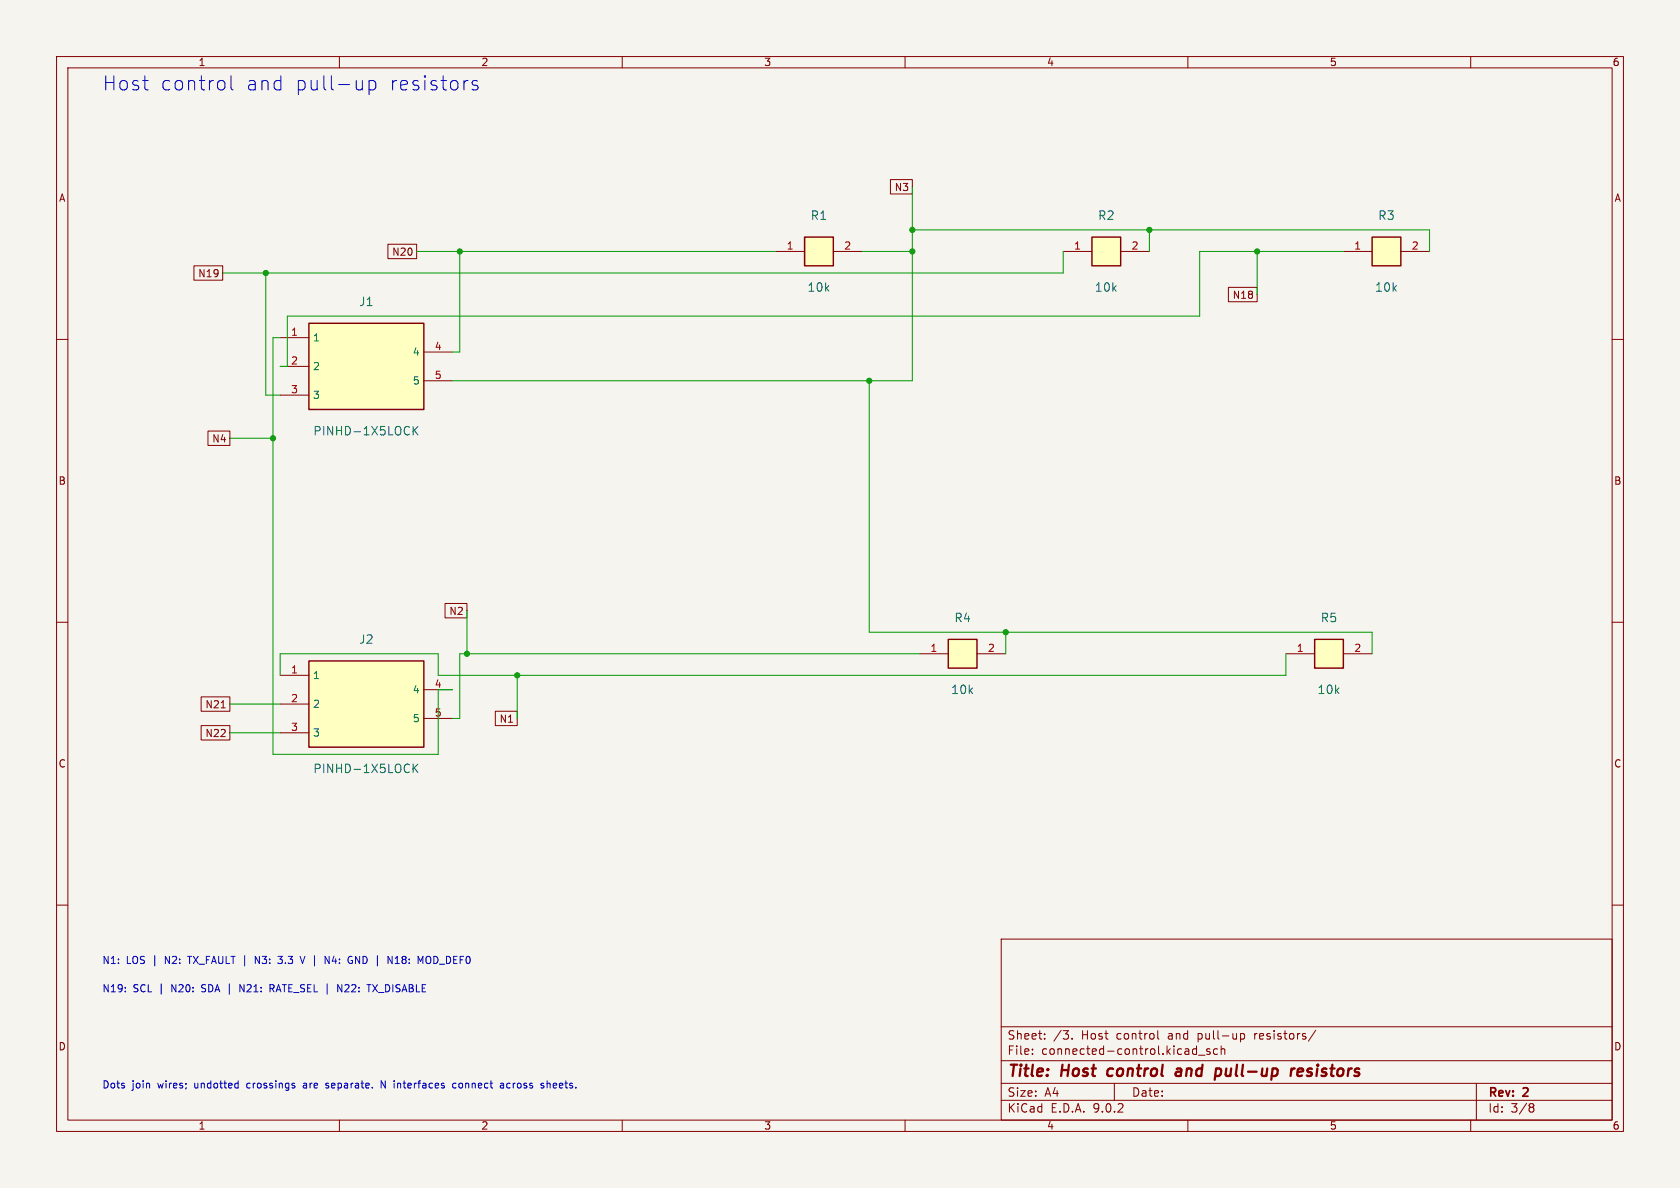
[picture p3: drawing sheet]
(kicad_sch
 (version 20250114)
 (generator "eeschema")
 (generator_version "9.0")
 (paper "A4")
 (title_block
  (title "Host control and pull-up resistors")
  (rev "2"))
 (lib_symbols
  (symbol "Sequential:J1"
   (pin_names
    (offset 0.635)) (exclude_from_sim no) (in_bom yes) (on_board yes)
   (property "Reference" "J1" (at 0 11.43 0) (effects (font (size 1 1))))
   (property "Value" "PINHD-1X5LOCK" (at 0 -11.43 0) (effects (font (size 1 1))))
   (property "Footprint" "Sequential:J1" (at 0 0 0) (effects (font (size 1 1)) (hide yes)))
   (property "Datasheet" "" (at 0 0 0) (effects (font (size 1 1)) (hide yes)))
   (symbol "J1_0_1"
    (rectangle (start -10.16 7.62) (end 10.16 -7.62) (stroke (width 0.254) (type default)) (fill (type background))))
   (symbol "J1_1_1"
    (pin passive line (at -15.24 5.08 0) (length 5.08) (name "1" (effects (font (size 1.27 1.27)))) (number "1" (effects (font (size 1.27 1.27)))))
    (pin passive line (at -15.24 0.0 0) (length 5.08) (name "2" (effects (font (size 1.27 1.27)))) (number "2" (effects (font (size 1.27 1.27)))))
    (pin passive line (at -15.24 -5.08 0) (length 5.08) (name "3" (effects (font (size 1.27 1.27)))) (number "3" (effects (font (size 1.27 1.27)))))
    (pin passive line (at 15.24 2.54 180) (length 5.08) (name "4" (effects (font (size 1.27 1.27)))) (number "4" (effects (font (size 1.27 1.27)))))
    (pin passive line (at 15.24 -2.54 180) (length 5.08) (name "5" (effects (font (size 1.27 1.27)))) (number "5" (effects (font (size 1.27 1.27)))))))
  (symbol "Sequential:J2"
   (pin_names
    (offset 0.635)) (exclude_from_sim no) (in_bom yes) (on_board yes)
   (property "Reference" "J2" (at 0 11.43 0) (effects (font (size 1 1))))
   (property "Value" "PINHD-1X5LOCK" (at 0 -11.43 0) (effects (font (size 1 1))))
   (property "Footprint" "Sequential:J2" (at 0 0 0) (effects (font (size 1 1)) (hide yes)))
   (property "Datasheet" "" (at 0 0 0) (effects (font (size 1 1)) (hide yes)))
   (symbol "J2_0_1"
    (rectangle (start -10.16 7.62) (end 10.16 -7.62) (stroke (width 0.254) (type default)) (fill (type background))))
   (symbol "J2_1_1"
    (pin passive line (at -15.24 5.08 0) (length 5.08) (name "1" (effects (font (size 1.27 1.27)))) (number "1" (effects (font (size 1.27 1.27)))))
    (pin passive line (at -15.24 0.0 0) (length 5.08) (name "2" (effects (font (size 1.27 1.27)))) (number "2" (effects (font (size 1.27 1.27)))))
    (pin passive line (at -15.24 -5.08 0) (length 5.08) (name "3" (effects (font (size 1.27 1.27)))) (number "3" (effects (font (size 1.27 1.27)))))
    (pin passive line (at 15.24 2.54 180) (length 5.08) (name "4" (effects (font (size 1.27 1.27)))) (number "4" (effects (font (size 1.27 1.27)))))
    (pin passive line (at 15.24 -2.54 180) (length 5.08) (name "5" (effects (font (size 1.27 1.27)))) (number "5" (effects (font (size 1.27 1.27)))))))
  (symbol "Sequential:R1"
   (pin_names
    (offset 0.635)) (exclude_from_sim no) (in_bom yes) (on_board yes)
   (property "Reference" "R1" (at 0 6.35 0) (effects (font (size 1 1))))
   (property "Value" "10k" (at 0 -6.35 0) (effects (font (size 1 1))))
   (property "Footprint" "Sequential:R1" (at 0 0 0) (effects (font (size 1 1)) (hide yes)))
   (property "Datasheet" "" (at 0 0 0) (effects (font (size 1 1)) (hide yes)))
   (symbol "R1_0_1"
    (rectangle (start -2.54 2.54) (end 2.54 -2.54) (stroke (width 0.254) (type default)) (fill (type background))))
   (symbol "R1_1_1"
    (pin passive line (at -7.62 0.0 0) (length 5.08) (name "~" (effects (font (size 1.27 1.27)))) (number "1" (effects (font (size 1.27 1.27)))))
    (pin passive line (at 7.62 0.0 180) (length 5.08) (name "~" (effects (font (size 1.27 1.27)))) (number "2" (effects (font (size 1.27 1.27)))))))
  (symbol "Sequential:R2"
   (pin_names
    (offset 0.635)) (exclude_from_sim no) (in_bom yes) (on_board yes)
   (property "Reference" "R2" (at 0 6.35 0) (effects (font (size 1 1))))
   (property "Value" "10k" (at 0 -6.35 0) (effects (font (size 1 1))))
   (property "Footprint" "Sequential:R2" (at 0 0 0) (effects (font (size 1 1)) (hide yes)))
   (property "Datasheet" "" (at 0 0 0) (effects (font (size 1 1)) (hide yes)))
   (symbol "R2_0_1"
    (rectangle (start -2.54 2.54) (end 2.54 -2.54) (stroke (width 0.254) (type default)) (fill (type background))))
   (symbol "R2_1_1"
    (pin passive line (at -7.62 0.0 0) (length 5.08) (name "~" (effects (font (size 1.27 1.27)))) (number "1" (effects (font (size 1.27 1.27)))))
    (pin passive line (at 7.62 0.0 180) (length 5.08) (name "~" (effects (font (size 1.27 1.27)))) (number "2" (effects (font (size 1.27 1.27)))))))
  (symbol "Sequential:R3"
   (pin_names
    (offset 0.635)) (exclude_from_sim no) (in_bom yes) (on_board yes)
   (property "Reference" "R3" (at 0 6.35 0) (effects (font (size 1 1))))
   (property "Value" "10k" (at 0 -6.35 0) (effects (font (size 1 1))))
   (property "Footprint" "Sequential:R3" (at 0 0 0) (effects (font (size 1 1)) (hide yes)))
   (property "Datasheet" "" (at 0 0 0) (effects (font (size 1 1)) (hide yes)))
   (symbol "R3_0_1"
    (rectangle (start -2.54 2.54) (end 2.54 -2.54) (stroke (width 0.254) (type default)) (fill (type background))))
   (symbol "R3_1_1"
    (pin passive line (at -7.62 0.0 0) (length 5.08) (name "~" (effects (font (size 1.27 1.27)))) (number "1" (effects (font (size 1.27 1.27)))))
    (pin passive line (at 7.62 0.0 180) (length 5.08) (name "~" (effects (font (size 1.27 1.27)))) (number "2" (effects (font (size 1.27 1.27)))))))
  (symbol "Sequential:R4"
   (pin_names
    (offset 0.635)) (exclude_from_sim no) (in_bom yes) (on_board yes)
   (property "Reference" "R4" (at 0 6.35 0) (effects (font (size 1 1))))
   (property "Value" "10k" (at 0 -6.35 0) (effects (font (size 1 1))))
   (property "Footprint" "Sequential:R4" (at 0 0 0) (effects (font (size 1 1)) (hide yes)))
   (property "Datasheet" "" (at 0 0 0) (effects (font (size 1 1)) (hide yes)))
   (symbol "R4_0_1"
    (rectangle (start -2.54 2.54) (end 2.54 -2.54) (stroke (width 0.254) (type default)) (fill (type background))))
   (symbol "R4_1_1"
    (pin passive line (at -7.62 0.0 0) (length 5.08) (name "~" (effects (font (size 1.27 1.27)))) (number "1" (effects (font (size 1.27 1.27)))))
    (pin passive line (at 7.62 0.0 180) (length 5.08) (name "~" (effects (font (size 1.27 1.27)))) (number "2" (effects (font (size 1.27 1.27)))))))
  (symbol "Sequential:R5"
   (pin_names
    (offset 0.635)) (exclude_from_sim no) (in_bom yes) (on_board yes)
   (property "Reference" "R5" (at 0 6.35 0) (effects (font (size 1 1))))
   (property "Value" "10k" (at 0 -6.35 0) (effects (font (size 1 1))))
   (property "Footprint" "Sequential:R5" (at 0 0 0) (effects (font (size 1 1)) (hide yes)))
   (property "Datasheet" "" (at 0 0 0) (effects (font (size 1 1)) (hide yes)))
   (symbol "R5_0_1"
    (rectangle (start -2.54 2.54) (end 2.54 -2.54) (stroke (width 0.254) (type default)) (fill (type background))))
   (symbol "R5_1_1"
    (pin passive line (at -7.62 0.0 0) (length 5.08) (name "~" (effects (font (size 1.27 1.27)))) (number "1" (effects (font (size 1.27 1.27)))))
    (pin passive line (at 7.62 0.0 180) (length 5.08) (name "~" (effects (font (size 1.27 1.27)))) (number "2" (effects (font (size 1.27 1.27))))))))
 (symbol
  (lib_id "Sequential:J1") (at 64.77 64.77 0) (unit 1) (exclude_from_sim no) (in_bom yes) (on_board yes) (dnp no)
  (property "Reference" "J1" (at 64.77 53.34 0) (effects (font (size 1.5 1.5))))
  (property "Value" "PINHD-1X5LOCK" (at 64.77 76.2 0) (effects (font (size 1.5 1.5))))
  (property "Footprint" "Sequential:J1" (at 64.77 64.77 0) (effects (font (size 1 1)) (hide yes)))
  (property "Datasheet" "" (at 64.77 64.77 0) (effects (font (size 1 1)) (hide yes)))
  (property "CLASS" "CONNECTOR" (at 64.77 64.77 0) (effects (font (size 1 1)) (hide yes)))
  (property "DESCRIPTION" "NO DESCRIPTION" (at 64.77 64.77 0) (effects (font (size 1 1)) (hide yes)))
  (property "LINK" "UNKNOWN LINK" (at 64.77 64.77 0) (effects (font (size 1 1)) (hide yes)))
  (property "MANUFACTURER" "UNKNOWN MANUFACTURER" (at 64.77 64.77 0) (effects (font (size 1 1)) (hide yes)))
  (property "MANUFACTURERPARTNUMBER" "UNKNOWN MANUFACTURER PART NUMBER" (at 64.77 64.77 0) (effects (font (size 1 1)) (hide yes)))
  (property "POPULATED" "TRUE" (at 64.77 64.77 0) (effects (font (size 1 1)) (hide yes)))
  (property "ROHSCERTIFICATE" "UNKNOWN ROHS CERTIFICATE" (at 64.77 64.77 0) (effects (font (size 1 1)) (hide yes)))
  (property "SOURCE" "UNKNOWN SOURCE" (at 64.77 64.77 0) (effects (font (size 1 1)) (hide yes)))
  (property "SOURCEPARTNUMBER" "UNKNOWN SOURCE PART NUMBER" (at 64.77 64.77 0) (effects (font (size 1 1)) (hide yes)))
  (property "Original Footprint" "sfp-experimenter:1X05_LOCK" (at 64.77 64.77 0) (effects (font (size 1 1)) (hide yes))))
 (symbol
  (lib_id "Sequential:J2") (at 64.77 124.46 0) (unit 1) (exclude_from_sim no) (in_bom yes) (on_board yes) (dnp no)
  (property "Reference" "J2" (at 64.77 113.03 0) (effects (font (size 1.5 1.5))))
  (property "Value" "PINHD-1X5LOCK" (at 64.77 135.89 0) (effects (font (size 1.5 1.5))))
  (property "Footprint" "Sequential:J2" (at 64.77 124.46 0) (effects (font (size 1 1)) (hide yes)))
  (property "Datasheet" "" (at 64.77 124.46 0) (effects (font (size 1 1)) (hide yes)))
  (property "CLASS" "CONNECTOR" (at 64.77 124.46 0) (effects (font (size 1 1)) (hide yes)))
  (property "DESCRIPTION" "NO DESCRIPTION" (at 64.77 124.46 0) (effects (font (size 1 1)) (hide yes)))
  (property "LINK" "UNKNOWN LINK" (at 64.77 124.46 0) (effects (font (size 1 1)) (hide yes)))
  (property "MANUFACTURER" "UNKNOWN MANUFACTURER" (at 64.77 124.46 0) (effects (font (size 1 1)) (hide yes)))
  (property "MANUFACTURERPARTNUMBER" "UNKNOWN MANUFACTURER PART NUMBER" (at 64.77 124.46 0) (effects (font (size 1 1)) (hide yes)))
  (property "POPULATED" "TRUE" (at 64.77 124.46 0) (effects (font (size 1 1)) (hide yes)))
  (property "ROHSCERTIFICATE" "UNKNOWN ROHS CERTIFICATE" (at 64.77 124.46 0) (effects (font (size 1 1)) (hide yes)))
  (property "SOURCE" "UNKNOWN SOURCE" (at 64.77 124.46 0) (effects (font (size 1 1)) (hide yes)))
  (property "SOURCEPARTNUMBER" "UNKNOWN SOURCE PART NUMBER" (at 64.77 124.46 0) (effects (font (size 1 1)) (hide yes)))
  (property "Original Footprint" "sfp-experimenter:1X05_LOCK" (at 64.77 124.46 0) (effects (font (size 1 1)) (hide yes))))
 (symbol
  (lib_id "Sequential:R1") (at 144.78 44.45 0) (unit 1) (exclude_from_sim no) (in_bom yes) (on_board yes) (dnp no)
  (property "Reference" "R1" (at 144.78 38.1 0) (effects (font (size 1.5 1.5))))
  (property "Value" "10k" (at 144.78 50.8 0) (effects (font (size 1.5 1.5))))
  (property "Footprint" "Sequential:R1" (at 144.78 44.45 0) (effects (font (size 1 1)) (hide yes)))
  (property "Datasheet" "" (at 144.78 44.45 0) (effects (font (size 1 1)) (hide yes)))
  (property "CLASS" "RESISTOR" (at 144.78 44.45 0) (effects (font (size 1 1)) (hide yes)))
  (property "DATASHEET" "https://www.yageo.com/upload/media/product/productsearch/datasheet/rchip/PYu-RC_Group_51_RoHS_L_12.pdf" (at 144.78 44.45 0) (effects (font (size 1 1)) (hide yes)))
  (property "DESCRIPTION" "RES 10K OHM 1% 1/10W 0603" (at 144.78 44.45 0) (effects (font (size 1 1)) (hide yes)))
  (property "LINK" "https://www.digikey.com/en/products/detail/yageo/RC0603FR-0710KL/726880" (at 144.78 44.45 0) (effects (font (size 1 1)) (hide yes)))
  (property "MANUFACTURER" "YAGEO" (at 144.78 44.45 0) (effects (font (size 1 1)) (hide yes)))
  (property "MANUFACTURERPARTNUMBER" "RC0603FR-0710KL" (at 144.78 44.45 0) (effects (font (size 1 1)) (hide yes)))
  (property "POPULATED" "TRUE" (at 144.78 44.45 0) (effects (font (size 1 1)) (hide yes)))
  (property "ROHSCERTIFICATE" "ROHS3 Compliant" (at 144.78 44.45 0) (effects (font (size 1 1)) (hide yes)))
  (property "SOURCE" "DIGIKEY" (at 144.78 44.45 0) (effects (font (size 1 1)) (hide yes)))
  (property "SOURCEPARTNUMBER" "311-10.0KHRCT-ND" (at 144.78 44.45 0) (effects (font (size 1 1)) (hide yes)))
  (property "Original Footprint" "sfp-experimenter:_0603" (at 144.78 44.45 0) (effects (font (size 1 1)) (hide yes))))
 (symbol
  (lib_id "Sequential:R2") (at 195.58 44.45 0) (unit 1) (exclude_from_sim no) (in_bom yes) (on_board yes) (dnp no)
  (property "Reference" "R2" (at 195.58 38.1 0) (effects (font (size 1.5 1.5))))
  (property "Value" "10k" (at 195.58 50.8 0) (effects (font (size 1.5 1.5))))
  (property "Footprint" "Sequential:R2" (at 195.58 44.45 0) (effects (font (size 1 1)) (hide yes)))
  (property "Datasheet" "" (at 195.58 44.45 0) (effects (font (size 1 1)) (hide yes)))
  (property "CLASS" "RESISTOR" (at 195.58 44.45 0) (effects (font (size 1 1)) (hide yes)))
  (property "DATASHEET" "https://www.yageo.com/upload/media/product/productsearch/datasheet/rchip/PYu-RC_Group_51_RoHS_L_12.pdf" (at 195.58 44.45 0) (effects (font (size 1 1)) (hide yes)))
  (property "DESCRIPTION" "RES 10K OHM 1% 1/10W 0603" (at 195.58 44.45 0) (effects (font (size 1 1)) (hide yes)))
  (property "LINK" "https://www.digikey.com/en/products/detail/yageo/RC0603FR-0710KL/726880" (at 195.58 44.45 0) (effects (font (size 1 1)) (hide yes)))
  (property "MANUFACTURER" "YAGEO" (at 195.58 44.45 0) (effects (font (size 1 1)) (hide yes)))
  (property "MANUFACTURERPARTNUMBER" "RC0603FR-0710KL" (at 195.58 44.45 0) (effects (font (size 1 1)) (hide yes)))
  (property "POPULATED" "TRUE" (at 195.58 44.45 0) (effects (font (size 1 1)) (hide yes)))
  (property "ROHSCERTIFICATE" "ROHS3 Compliant" (at 195.58 44.45 0) (effects (font (size 1 1)) (hide yes)))
  (property "SOURCE" "DIGIKEY" (at 195.58 44.45 0) (effects (font (size 1 1)) (hide yes)))
  (property "SOURCEPARTNUMBER" "311-10.0KHRCT-ND" (at 195.58 44.45 0) (effects (font (size 1 1)) (hide yes)))
  (property "Original Footprint" "sfp-experimenter:_0603" (at 195.58 44.45 0) (effects (font (size 1 1)) (hide yes))))
 (symbol
  (lib_id "Sequential:R3") (at 245.11 44.45 0) (unit 1) (exclude_from_sim no) (in_bom yes) (on_board yes) (dnp no)
  (property "Reference" "R3" (at 245.11 38.1 0) (effects (font (size 1.5 1.5))))
  (property "Value" "10k" (at 245.11 50.8 0) (effects (font (size 1.5 1.5))))
  (property "Footprint" "Sequential:R3" (at 245.11 44.45 0) (effects (font (size 1 1)) (hide yes)))
  (property "Datasheet" "" (at 245.11 44.45 0) (effects (font (size 1 1)) (hide yes)))
  (property "CLASS" "RESISTOR" (at 245.11 44.45 0) (effects (font (size 1 1)) (hide yes)))
  (property "DATASHEET" "https://www.yageo.com/upload/media/product/productsearch/datasheet/rchip/PYu-RC_Group_51_RoHS_L_12.pdf" (at 245.11 44.45 0) (effects (font (size 1 1)) (hide yes)))
  (property "DESCRIPTION" "RES 10K OHM 1% 1/10W 0603" (at 245.11 44.45 0) (effects (font (size 1 1)) (hide yes)))
  (property "LINK" "https://www.digikey.com/en/products/detail/yageo/RC0603FR-0710KL/726880" (at 245.11 44.45 0) (effects (font (size 1 1)) (hide yes)))
  (property "MANUFACTURER" "YAGEO" (at 245.11 44.45 0) (effects (font (size 1 1)) (hide yes)))
  (property "MANUFACTURERPARTNUMBER" "RC0603FR-0710KL" (at 245.11 44.45 0) (effects (font (size 1 1)) (hide yes)))
  (property "POPULATED" "TRUE" (at 245.11 44.45 0) (effects (font (size 1 1)) (hide yes)))
  (property "ROHSCERTIFICATE" "ROHS3 Compliant" (at 245.11 44.45 0) (effects (font (size 1 1)) (hide yes)))
  (property "SOURCE" "DIGIKEY" (at 245.11 44.45 0) (effects (font (size 1 1)) (hide yes)))
  (property "SOURCEPARTNUMBER" "311-10.0KHRCT-ND" (at 245.11 44.45 0) (effects (font (size 1 1)) (hide yes)))
  (property "Original Footprint" "sfp-experimenter:_0603" (at 245.11 44.45 0) (effects (font (size 1 1)) (hide yes))))
 (symbol
  (lib_id "Sequential:R4") (at 170.18 115.57 0) (unit 1) (exclude_from_sim no) (in_bom yes) (on_board yes) (dnp no)
  (property "Reference" "R4" (at 170.18 109.22 0) (effects (font (size 1.5 1.5))))
  (property "Value" "10k" (at 170.18 121.92 0) (effects (font (size 1.5 1.5))))
  (property "Footprint" "Sequential:R4" (at 170.18 115.57 0) (effects (font (size 1 1)) (hide yes)))
  (property "Datasheet" "" (at 170.18 115.57 0) (effects (font (size 1 1)) (hide yes)))
  (property "CLASS" "RESISTOR" (at 170.18 115.57 0) (effects (font (size 1 1)) (hide yes)))
  (property "DATASHEET" "https://www.yageo.com/upload/media/product/productsearch/datasheet/rchip/PYu-RC_Group_51_RoHS_L_12.pdf" (at 170.18 115.57 0) (effects (font (size 1 1)) (hide yes)))
  (property "DESCRIPTION" "RES 10K OHM 1% 1/10W 0603" (at 170.18 115.57 0) (effects (font (size 1 1)) (hide yes)))
  (property "LINK" "https://www.digikey.com/en/products/detail/yageo/RC0603FR-0710KL/726880" (at 170.18 115.57 0) (effects (font (size 1 1)) (hide yes)))
  (property "MANUFACTURER" "YAGEO" (at 170.18 115.57 0) (effects (font (size 1 1)) (hide yes)))
  (property "MANUFACTURERPARTNUMBER" "RC0603FR-0710KL" (at 170.18 115.57 0) (effects (font (size 1 1)) (hide yes)))
  (property "POPULATED" "TRUE" (at 170.18 115.57 0) (effects (font (size 1 1)) (hide yes)))
  (property "ROHSCERTIFICATE" "ROHS3 Compliant" (at 170.18 115.57 0) (effects (font (size 1 1)) (hide yes)))
  (property "SOURCE" "DIGIKEY" (at 170.18 115.57 0) (effects (font (size 1 1)) (hide yes)))
  (property "SOURCEPARTNUMBER" "311-10.0KHRCT-ND" (at 170.18 115.57 0) (effects (font (size 1 1)) (hide yes)))
  (property "Original Footprint" "sfp-experimenter:_0603" (at 170.18 115.57 0) (effects (font (size 1 1)) (hide yes))))
 (symbol
  (lib_id "Sequential:R5") (at 234.95 115.57 0) (unit 1) (exclude_from_sim no) (in_bom yes) (on_board yes) (dnp no)
  (property "Reference" "R5" (at 234.95 109.22 0) (effects (font (size 1.5 1.5))))
  (property "Value" "10k" (at 234.95 121.92 0) (effects (font (size 1.5 1.5))))
  (property "Footprint" "Sequential:R5" (at 234.95 115.57 0) (effects (font (size 1 1)) (hide yes)))
  (property "Datasheet" "" (at 234.95 115.57 0) (effects (font (size 1 1)) (hide yes)))
  (property "CLASS" "RESISTOR" (at 234.95 115.57 0) (effects (font (size 1 1)) (hide yes)))
  (property "DATASHEET" "https://www.yageo.com/upload/media/product/productsearch/datasheet/rchip/PYu-RC_Group_51_RoHS_L_12.pdf" (at 234.95 115.57 0) (effects (font (size 1 1)) (hide yes)))
  (property "DESCRIPTION" "RES 10K OHM 1% 1/10W 0603" (at 234.95 115.57 0) (effects (font (size 1 1)) (hide yes)))
  (property "LINK" "https://www.digikey.com/en/products/detail/yageo/RC0603FR-0710KL/726880" (at 234.95 115.57 0) (effects (font (size 1 1)) (hide yes)))
  (property "MANUFACTURER" "YAGEO" (at 234.95 115.57 0) (effects (font (size 1 1)) (hide yes)))
  (property "MANUFACTURERPARTNUMBER" "RC0603FR-0710KL" (at 234.95 115.57 0) (effects (font (size 1 1)) (hide yes)))
  (property "POPULATED" "TRUE" (at 234.95 115.57 0) (effects (font (size 1 1)) (hide yes)))
  (property "ROHSCERTIFICATE" "ROHS3 Compliant" (at 234.95 115.57 0) (effects (font (size 1 1)) (hide yes)))
  (property "SOURCE" "DIGIKEY" (at 234.95 115.57 0) (effects (font (size 1 1)) (hide yes)))
  (property "SOURCEPARTNUMBER" "311-10.0KHRCT-ND" (at 234.95 115.57 0) (effects (font (size 1 1)) (hide yes)))
  (property "Original Footprint" "sfp-experimenter:_0603" (at 234.95 115.57 0) (effects (font (size 1 1)) (hide yes))))
 (wire (pts (xy 48.26 59.69) (xy 49.53 59.69)) (stroke (width 0) (type default)))
 (wire (pts (xy 48.26 133.35) (xy 77.47 133.35)) (stroke (width 0) (type default)))
 (wire (pts (xy 77.47 121.92) (xy 77.47 133.35)) (stroke (width 0) (type default)))
 (wire (pts (xy 77.47 121.92) (xy 80.01 121.92)) (stroke (width 0) (type default)))
 (wire (pts (xy 48.26 59.69) (xy 48.26 77.47)) (stroke (width 0) (type default)))
 (wire (pts (xy 48.26 77.47) (xy 48.26 133.35)) (stroke (width 0) (type default)))
 (wire (pts (xy 48.26 77.47) (xy 40.64 77.47)) (stroke (width 0) (type default)))
 (junction (at 48.26 77.47)
  (diameter 0) (color 0 0 0 0))
 (global_label "N4"
  (shape passive) (at 40.64 77.47 0) (effects (font (size 1.27 1.27)) (justify right))
  (property "Intersheetrefs" "${INTERSHEET_REFS}" (at 40.64 77.47 0) (effects (font (size 1.27 1.27)) (hide yes))))
 (wire (pts (xy 49.53 64.77) (xy 50.8 64.77)) (stroke (width 0) (type default)))
 (wire (pts (xy 50.8 55.88) (xy 50.8 64.77)) (stroke (width 0) (type default)))
 (wire (pts (xy 50.8 55.88) (xy 212.09 55.88)) (stroke (width 0) (type default)))
 (wire (pts (xy 212.09 44.45) (xy 212.09 55.88)) (stroke (width 0) (type default)))
 (wire (pts (xy 212.09 44.45) (xy 222.25 44.45)) (stroke (width 0) (type default)))
 (wire (pts (xy 222.25 44.45) (xy 237.49 44.45)) (stroke (width 0) (type default)))
 (wire (pts (xy 222.25 44.45) (xy 222.25 52.07)) (stroke (width 0) (type default)))
 (junction (at 222.25 44.45)
  (diameter 0) (color 0 0 0 0))
 (global_label "N18"
  (shape passive) (at 222.25 52.07 0) (effects (font (size 1.27 1.27)) (justify right))
  (property "Intersheetrefs" "${INTERSHEET_REFS}" (at 222.25 52.07 0) (effects (font (size 1.27 1.27)) (hide yes))))
 (wire (pts (xy 46.99 48.26) (xy 46.99 69.85)) (stroke (width 0) (type default)))
 (wire (pts (xy 46.99 48.26) (xy 187.96 48.26)) (stroke (width 0) (type default)))
 (wire (pts (xy 46.99 69.85) (xy 49.53 69.85)) (stroke (width 0) (type default)))
 (wire (pts (xy 187.96 44.45) (xy 187.96 48.26)) (stroke (width 0) (type default)))
 (wire (pts (xy 46.99 48.26) (xy 39.37 48.26)) (stroke (width 0) (type default)))
 (junction (at 46.99 48.26)
  (diameter 0) (color 0 0 0 0))
 (global_label "N19"
  (shape passive) (at 39.37 48.26 0) (effects (font (size 1.27 1.27)) (justify right))
  (property "Intersheetrefs" "${INTERSHEET_REFS}" (at 39.37 48.26 0) (effects (font (size 1.27 1.27)) (hide yes))))
 (wire (pts (xy 80.01 62.23) (xy 81.28 62.23)) (stroke (width 0) (type default)))
 (wire (pts (xy 81.28 44.45) (xy 81.28 62.23)) (stroke (width 0) (type default)))
 (wire (pts (xy 81.28 44.45) (xy 137.16 44.45)) (stroke (width 0) (type default)))
 (wire (pts (xy 81.28 44.45) (xy 73.66 44.45)) (stroke (width 0) (type default)))
 (junction (at 81.28 44.45)
  (diameter 0) (color 0 0 0 0))
 (global_label "N20"
  (shape passive) (at 73.66 44.45 0) (effects (font (size 1.27 1.27)) (justify right))
  (property "Intersheetrefs" "${INTERSHEET_REFS}" (at 73.66 44.45 0) (effects (font (size 1.27 1.27)) (hide yes))))
 (wire (pts (xy 80.01 67.31) (xy 153.67 67.31)) (stroke (width 0) (type default)))
 (wire (pts (xy 152.4 44.45) (xy 161.29 44.45)) (stroke (width 0) (type default)))
 (wire (pts (xy 153.67 67.31) (xy 161.29 67.31)) (stroke (width 0) (type default)))
 (wire (pts (xy 153.67 67.31) (xy 153.67 111.76)) (stroke (width 0) (type default)))
 (wire (pts (xy 153.67 111.76) (xy 177.8 111.76)) (stroke (width 0) (type default)))
 (wire (pts (xy 161.29 40.64) (xy 161.29 44.45)) (stroke (width 0) (type default)))
 (wire (pts (xy 161.29 40.64) (xy 203.2 40.64)) (stroke (width 0) (type default)))
 (wire (pts (xy 161.29 44.45) (xy 161.29 67.31)) (stroke (width 0) (type default)))
 (wire (pts (xy 177.8 111.76) (xy 177.8 115.57)) (stroke (width 0) (type default)))
 (wire (pts (xy 177.8 111.76) (xy 242.57 111.76)) (stroke (width 0) (type default)))
 (wire (pts (xy 203.2 40.64) (xy 203.2 44.45)) (stroke (width 0) (type default)))
 (wire (pts (xy 203.2 40.64) (xy 252.73 40.64)) (stroke (width 0) (type default)))
 (wire (pts (xy 242.57 111.76) (xy 242.57 115.57)) (stroke (width 0) (type default)))
 (wire (pts (xy 252.73 40.64) (xy 252.73 44.45)) (stroke (width 0) (type default)))
 (junction (at 203.2 40.64)
  (diameter 0) (color 0 0 0 0))
 (junction (at 161.29 44.45)
  (diameter 0) (color 0 0 0 0))
 (junction (at 153.67 67.31)
  (diameter 0) (color 0 0 0 0))
 (junction (at 177.8 111.76)
  (diameter 0) (color 0 0 0 0))
 (wire (pts (xy 161.29 40.64) (xy 161.29 33.02)) (stroke (width 0) (type default)))
 (junction (at 161.29 40.64)
  (diameter 0) (color 0 0 0 0))
 (global_label "N3"
  (shape passive) (at 161.29 33.02 0) (effects (font (size 1.27 1.27)) (justify right))
  (property "Intersheetrefs" "${INTERSHEET_REFS}" (at 161.29 33.02 0) (effects (font (size 1.27 1.27)) (hide yes))))
 (wire (pts (xy 49.53 115.57) (xy 49.53 119.38)) (stroke (width 0) (type default)))
 (wire (pts (xy 49.53 115.57) (xy 77.47 115.57)) (stroke (width 0) (type default)))
 (wire (pts (xy 77.47 115.57) (xy 77.47 119.38)) (stroke (width 0) (type default)))
 (wire (pts (xy 227.33 115.57) (xy 227.33 119.38)) (stroke (width 0) (type default)))
 (wire (pts (xy 77.47 119.38) (xy 91.44 119.38)) (stroke (width 0) (type default)))
 (wire (pts (xy 91.44 119.38) (xy 227.33 119.38)) (stroke (width 0) (type default)))
 (wire (pts (xy 91.44 119.38) (xy 91.44 127.0)) (stroke (width 0) (type default)))
 (junction (at 91.44 119.38)
  (diameter 0) (color 0 0 0 0))
 (global_label "N1"
  (shape passive) (at 91.44 127.0 0) (effects (font (size 1.27 1.27)) (justify right))
  (property "Intersheetrefs" "${INTERSHEET_REFS}" (at 91.44 127.0 0) (effects (font (size 1.27 1.27)) (hide yes))))
 (wire (pts (xy 49.53 124.46) (xy 40.64 124.46)) (stroke (width 0) (type default)))
 (global_label "N21"
  (shape passive) (at 40.64 124.46 0) (effects (font (size 1.27 1.27)) (justify right))
  (property "Intersheetrefs" "${INTERSHEET_REFS}" (at 40.64 124.46 0) (effects (font (size 1.27 1.27)) (hide yes))))
 (wire (pts (xy 49.53 129.54) (xy 40.64 129.54)) (stroke (width 0) (type default)))
 (global_label "N22"
  (shape passive) (at 40.64 129.54 0) (effects (font (size 1.27 1.27)) (justify right))
  (property "Intersheetrefs" "${INTERSHEET_REFS}" (at 40.64 129.54 0) (effects (font (size 1.27 1.27)) (hide yes))))
 (wire (pts (xy 80.01 127.0) (xy 81.28 127.0)) (stroke (width 0) (type default)))
 (wire (pts (xy 81.28 115.57) (xy 81.28 127.0)) (stroke (width 0) (type default)))
 (wire (pts (xy 81.28 115.57) (xy 82.55 115.57)) (stroke (width 0) (type default)))
 (wire (pts (xy 82.55 115.57) (xy 162.56 115.57)) (stroke (width 0) (type default)))
 (wire (pts (xy 82.55 115.57) (xy 82.55 107.95)) (stroke (width 0) (type default)))
 (junction (at 82.55 115.57)
  (diameter 0) (color 0 0 0 0))
 (global_label "N2"
  (shape passive) (at 82.55 107.95 0) (effects (font (size 1.27 1.27)) (justify right))
  (property "Intersheetrefs" "${INTERSHEET_REFS}" (at 82.55 107.95 0) (effects (font (size 1.27 1.27)) (hide yes))))
 (text "Host control and pull-up resistors" (at 18 15 0) (effects (font (size 2.5 2.5)) (justify left)))
 (text "N1: LOS | N2: TX_FAULT | N3: 3.3 V | N4: GND | N18: MOD_DEF0" (at 18 170 0) (effects (font (size 1.27 1.27)) (justify left)))
 (text "N19: SCL | N20: SDA | N21: RATE_SEL | N22: TX_DISABLE" (at 18 175 0) (effects (font (size 1.27 1.27)) (justify left)))
 (text "Dots join wires; undotted crossings are separate. N interfaces connect across sheets." (at 18 192 0) (effects (font (size 1.27 1.27)) (justify left))))
